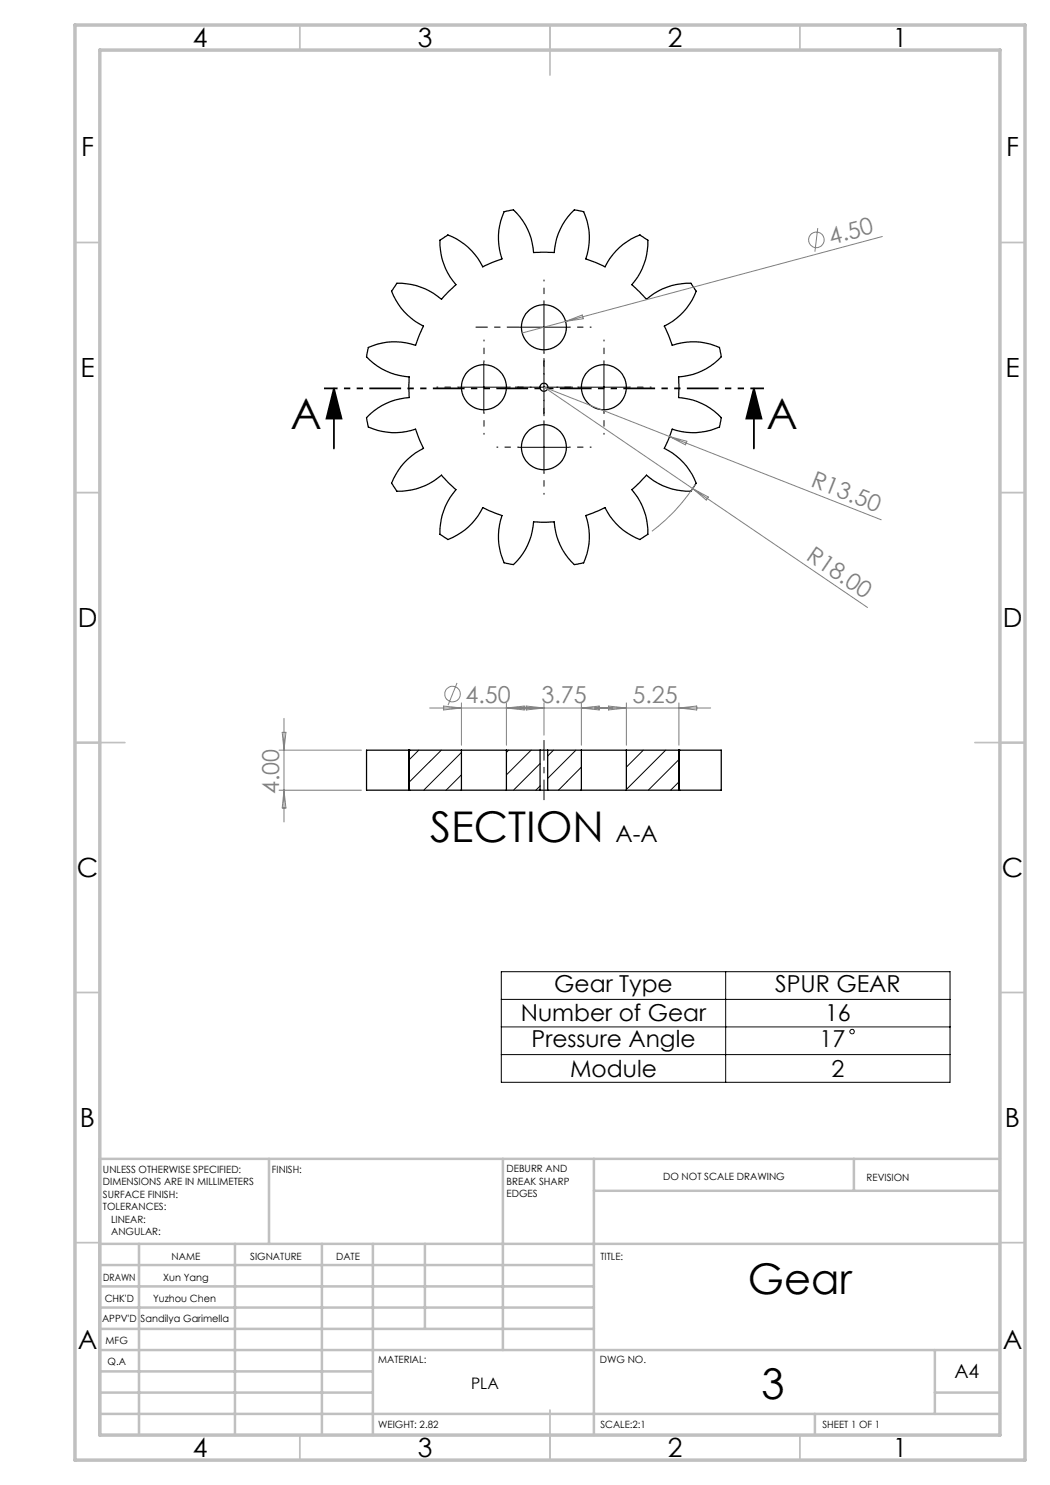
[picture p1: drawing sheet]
<svg xmlns="http://www.w3.org/2000/svg" width="210mm" height="297mm" viewBox="0 0 210 297" stroke-linecap="round" stroke-linejoin="round" font-family="sans-serif">
<g fill="none" stroke="#000" stroke-width=".25">
<path d="M88 48l1.6-1a12.8 12.8 0 0 1 7 6.4l3.8-1.6a12.7 12.7 0 0 1 .4-9.5l1.9-.3a12.8 12.8 0 0 1 4 8.5h4.1a12.8 12.8 0 0 1 4.1-8.5l1.8 .3a12.7 12.7 0 0 1 .5 9.5l3.8 1.6a12.8 12.8 0 0 1 7-6.4l1.6 1a13 13 0 0 1-3.2 8.9l2.9 3a13 13 0 0 1 8.9-3.2l1 1.5a12.8 12.8 0 0 1-6.3 7l1.5 3.9a12.7 12.7 0 0 1 9.5 .4l.4 1.9a12.8 12.8 0 0 1-8.6 4v4.1a12.8 12.8 0 0 1 8.6 4l-.4 1.9a12.7 12.7 0 0 1-9.5 .4l-1.5 3.9a12.8 12.8 0 0 1 6.3 7l-1 1.5a13 13 0 0 1-8.9-3.2l-2.9 2.9a13.2 13.2 0 0 1 3.2 9l-1.6 1a12.8 12.8 0 0 1-7-6.4l-3.8 1.6a12.7 12.7 0 0 1-.5 9.5l-1.8 .3a12.8 12.8 0 0 1-4.1-8.5h-4.1a12.8 12.8 0 0 1-4 8.5l-1.9-.3a12.7 12.7 0 0 1-.4-9.5l-3.8-1.6a12.8 12.8 0 0 1-7 6.4l-1.6-1a13.2 13.2 0 0 1 3.2-9l-2.9-2.9a13.2 13.2 0 0 1-8.9 3.2l-1.1-1.5a12.8 12.8 0 0 1 6.4-7l-1.6-3.9a12.7 12.7 0 0 1-9.4-.4l-.4-1.9a12.8 12.8 0 0 1 8.5-4v-4.1a12.8 12.8 0 0 1-8.5-4l.4-1.9a12.7 12.7 0 0 1 9.4-.4l1.6-3.9a12.8 12.8 0 0 1-6.4-7l1.1-1.5a13.2 13.2 0 0 1 8.9 3.2l2.9-3a13 13 0 0 1-3.2-8.9zM81.8 150h.1M81.8 158h.1M81.8 150h-8.5v8h8.5M81.8 150v8M81.8 150h10.5M81.8 158h10.5M92.3 150h9M92.3 158h9M92.3 150v8M101.3 150h6.7M101.3 158h6.7"/>
<path d="M101.3 150v8M108 150h1.5M108 158h1.5M108 150v8M109.5 150h6.8M109.5 158h6.8M109.5 150v8M116.3 150h9M116.3 158h9M116.3 150v8M125.3 150h10.5M125.3 158h10.5"/>
<path d="M125.3 150v8M135.8 150h.1M135.8 158h.1M135.8 150h8.5v8h-8.5M135.8 150v8"/>
<circle cx="96.8" cy="77.4" r="4.5"/>
<circle cx="108.8" cy="65.4" r="4.5"/>
<circle cx="108.8" cy="77.4" r=".8"/>
<circle cx="120.8" cy="77.4" r="4.5"/>
<circle cx="108.8" cy="89.4" r="4.5"/>
</g>
<g fill="none" stroke="#000" stroke-width=".2">
<path d="M91.8 77.4h10M96.8 72.5v9.9M103.8 77.4h10M103.8 65.4h10M108.8 60.5v9.9M108.8 72.5v9.9M115.8 77.4h10M120.8 72.5v9.9M103.8 89.5h10M108.8 84.5v9.9M83.7 150l-1.9 2M88.3 150l-6.5 6.5"/>
<path d="M92.3 150.5l-7.6 7.5M92.3 155l-3.1 3M101.7 150l-.4 .5M106.2 150l-4.9 5M108 152.7l-5.3 5.3M108 157.2l-.8 .8M110.7 150l-1.2 1.2M115.2 150l-5.7 5.7M116.3 153.4l-4.6 4.6M116.3 157.9l-.1 .1M128.7 150l-3.4 3.4M133.1 150l-7.8 7.9"/>
<path d="M135.8 151.9l-6.2 6.1M135.8 156.4l-1.7 1.6M100.3 194.3h89.7v22.2h-89.7zM100.3 199.9h89.7M145.1 194.3v22.2M100.3 205.4h89.7M100.3 210.9h89.7"/>
<circle cx="170.4" cy="206.3" r=".44"/>
</g>
<g fill="none" stroke="#808080" stroke-width=".2">
<path d="M163.5 45.6l-.5 4.7M176.5 47.3l-72.1 19.3M113.1 64.3l3.4-1.3 .2 .7zM133.9 87.3l-25.1-9.9 29.7 20.3M133.9 87.3l42.3 16.7M133.9 87.3l3.5 1-.3 .7zM138.5 97.7l35 23.8M138.5 97.7l3.2 1.7-.4 .6zM139.1 96.9l-.5 .7a35.2 35.2 0 0 1-8.2 8.7M91.4 136.6l-1.8 4.4M55.8 150h16.5M55.8 158h16.5"/>
<path d="M56.4 146.5h.8l-.4 3.5zM56.8 143.7v20.7M56.8 158l.4 3.6h-.8zM85.9 141.6h56.2M88.7 141.2l3.6 .4-3.6 .4zM92.3 140.6v8.4M101.3 140.6v8.4M101.3 141.6l3.5-.4v.8zM105.2 141.2l3.6 .4-3.6 .4zM108.8 140.6v6.4M116.3 140.6v8.4M116.3 141.6l3.5-.4v.8z"/>
<path d="M121.7 141.2l3.6 .4-3.6 .4zM125.3 140.6v8.4M135.8 140.6v8.4M135.8 141.6l3.5-.4v.8z"/>
<circle cx="163.3" cy="48" r="1.56"/>
<circle cx="90.5" cy="138.8" r="1.55"/>
</g>
<path d="M66.8 77.7l1.5 6h-3zM66.8 77.7v12M150.8 77.7l1.5 6h-3zM150.8 77.7v12" fill="none" stroke="#000" stroke-width=".35"/>
<path d="M108.8 148v12" fill="none" stroke="#000" stroke-width=".2" stroke-dasharray="15.2 1.3 1.3 1.3" stroke-dashoffset="11.1" stroke-linecap="butt"/>
<path d="M103.8 77.4h-.8M108.8 72.4v-.8M113.8 77.4h.8M108.8 82.4v.8" fill="none" stroke="#000" stroke-width=".2" stroke-dasharray="15.2 1.3 1.3 1.3" stroke-linecap="butt"/>
<g fill="none" stroke="#000" stroke-width=".2" stroke-dasharray="15.2 1.3 1.3 1.3" stroke-dashoffset="14.9" stroke-linecap="butt">
<path d="M91.8 77.4h-4.5M96.8 72.4v-4.5M101.8 77.4h4.5M108.8 60.4v-4.5M108.8 70.4v4.5M113.8 65.4h4.5M115.8 77.4h-4.5M120.8 72.4v-4.5M125.8 77.4h4.5M96.8 82.4v4.5M103.8 89.4h-4.5M108.8 84.4v-4.5"/>
<path d="M108.8 94.4v4.5M113.8 89.4h4.5M120.8 82.4v4.5"/>
</g>
<path d="M103.8 65.4h-8.7" fill="none" stroke="#000" stroke-width=".2" stroke-dasharray="15.2 1.3 1.3 1.3" stroke-dashoffset="12.8" stroke-linecap="butt"/>
<path d="M152.8 77.7h-88" fill="none" stroke="#000" stroke-width=".35" stroke-dasharray="6.3 1.3 1.3 1.3 1.3 1.3" stroke-dashoffset="3.6" stroke-linecap="butt"/>
<g fill="none" stroke="#c0c0c0" stroke-width=".35">
<path d="M60 5v5M110 5v10M160 5v5M15 48.5h5M200 48.5h5M15 98.5h5M200 98.5h5M15 148.5h10M195 148.5h10M15 198.5h5M200 198.5h5M15 248.5h5"/>
<path d="M200 248.5h5M60 287v5M110 282v10M160 287v5"/>
</g>
<g fill="none" stroke="#c0c0c0" stroke-width=".5">
<path d="M53.8 231.8v17M100.6 231.8v38.2M118.8 231.8v55.2M118.8 238.2h81.2M170.8 231.8v6.4M200 231.8h-180v55.2M20 248.8h180M20 257.3h98.8M20 253h98.8M27.8 248.8v38.2M47 248.8v38.2M64.4 248.8v38.2"/>
<path d="M74.6 248.8v38.2M85 248.8v17M20 265.8h98.8M20 261.5h98.8M20 278.5h54.6M20 274.3h54.6M20 270h180M187 278.5h13M187 270v12.8M20 282.8h180M163 282.8v4.2"/>
</g>
<path d="M15 5h190v287h-190zM20 10h180v277h-180z" fill="none" stroke="#c0c0c0" stroke-width=".7"/>
<path d="M150.8 77.7l1.5 6h-3zM66.8 77.7l1.5 6h-3z" fill="#000"/>
<g font-size="8.5">
<text x="58.1" y="85.8">A</text>
<text x="153.3" y="85.8">A</text>
<text x="86" y="168.4">SECTION</text>
<text x="149.6" y="258.8">Gear</text>
<text x="152.3" y="279.7">3</text>
</g>
<g font-size="5.3">
<text x="38.5" y="9.5">4</text>
<text x="83.5" y="9.5">3</text>
<text x="133.6" y="9.5">2</text>
<text x="178.6" y="9.5">1</text>
<text x="16.2" y="31.2">F</text>
<text x="201.2" y="31.2">F</text>
<text x="16.1" y="75.5">E</text>
<text x="201.1" y="75.5">E</text>
<text x="15.5" y="125.5">D</text>
<text x="200.5" y="125.5">D</text>
<text x="15.4" y="175.5">C</text>
<text x="200.4" y="175.5">C</text>
<text x="16" y="225.5">B</text>
<text x="201" y="225.5">B</text>
<text x="15.5" y="269.7">A</text>
<text x="200.5" y="269.7">A</text>
<text x="38.5" y="291.5">4</text>
<text x="83.5" y="291.5">3</text>
<text x="133.6" y="291.5">2</text>
<text x="178.6" y="291.5">1</text>
</g>
<g font-size="4.7" fill="#808080">
<text x="166.2" y="48.9" transform="rotate(-15 166.2 48.9)">4.50</text>
<text x="162" y="97.2" transform="rotate(21 162 97.2)">R13.50</text>
<text x="161" y="111.8" transform="rotate(34 161 111.8)">R18.00</text>
<text x="93.1" y="140.5">4.50</text>
<text x="108.3" y="140.6">3.75</text>
<text x="126.5" y="140.6">5.25</text>
<text x="55.8" y="158.8" transform="rotate(-90 55.8 158.8)">4.00</text>
</g>
<g font-size="4.7">
<text x="123.1" y="168.4">A-A</text>
<text x="110.9" y="198.3">Gear Type</text>
<text x="155" y="198.3">SPUR GEAR</text>
<text x="104.2" y="204.3">Number of Gear</text>
<text x="106.3" y="209.4">Pressure Angle</text>
<text x="163.9" y="209.4">17</text>
<text x="165" y="204.3">16</text>
<text x="114" y="215.4">Module</text>
<text x="166.3" y="215.4">2</text>
</g>
<text font-size="3.9" x="190.9" y="275.5">A4</text>
<text font-size="3.2" x="94.2" y="277.9">PLA</text>
<g font-size="2">
<text x="20.6" y="234.6">UNLESS OTHERWISE SPECIFIED:</text>
<text x="20.6" y="237.1">DIMENSIONS ARE IN MILLIMETERS</text>
<text x="20.6" y="239.6">SURFACE FINISH:</text>
<text x="54.4" y="234.6">FINISH:</text>
<text x="101.3" y="234.5">DEBURR AND</text>
<text x="101.3" y="237">BREAK SHARP</text>
<text x="101.3" y="239.5">EDGES</text>
<text x="132.6" y="236">DO NOT SCALE DRAWING</text>
<text x="173.3" y="236.2">REVISION</text>
<text x="20.6" y="242.1">TOLERANCES:</text>
<text x="22.2" y="244.6">LINEAR:</text>
<text x="22.2" y="247.1">ANGULAR:</text>
<text x="34.3" y="252">NAME</text>
<text x="50" y="251.9">SIGNATURE</text>
<text x="67.2" y="251.9">DATE</text>
<text x="120.1" y="251.9">TITLE:</text>
<text x="20.6" y="256.1">DRAWN</text>
<text x="32.6" y="256.1">Xun Yang</text>
<text x="20.9" y="260.3">CHK'D</text>
<text x="30.6" y="260.3">Yuzhou Chen</text>
<text x="20.4" y="264.4">APPV'D</text>
<text x="21.1" y="268.8">MFG</text>
<text x="28.1" y="264.4">Sandilya Garimella</text>
<text x="21.5" y="273">Q.A</text>
<text x="75.6" y="272.5">MATERIAL:</text>
<text x="120" y="272.5">DWG NO.</text>
<text x="75.6" y="285.5">WEIGHT: 2.82</text>
<text x="120.1" y="285.6">SCALE:2:1</text>
<text x="164.5" y="285.6">SHEET 1 OF 1</text>
</g>
</svg>
